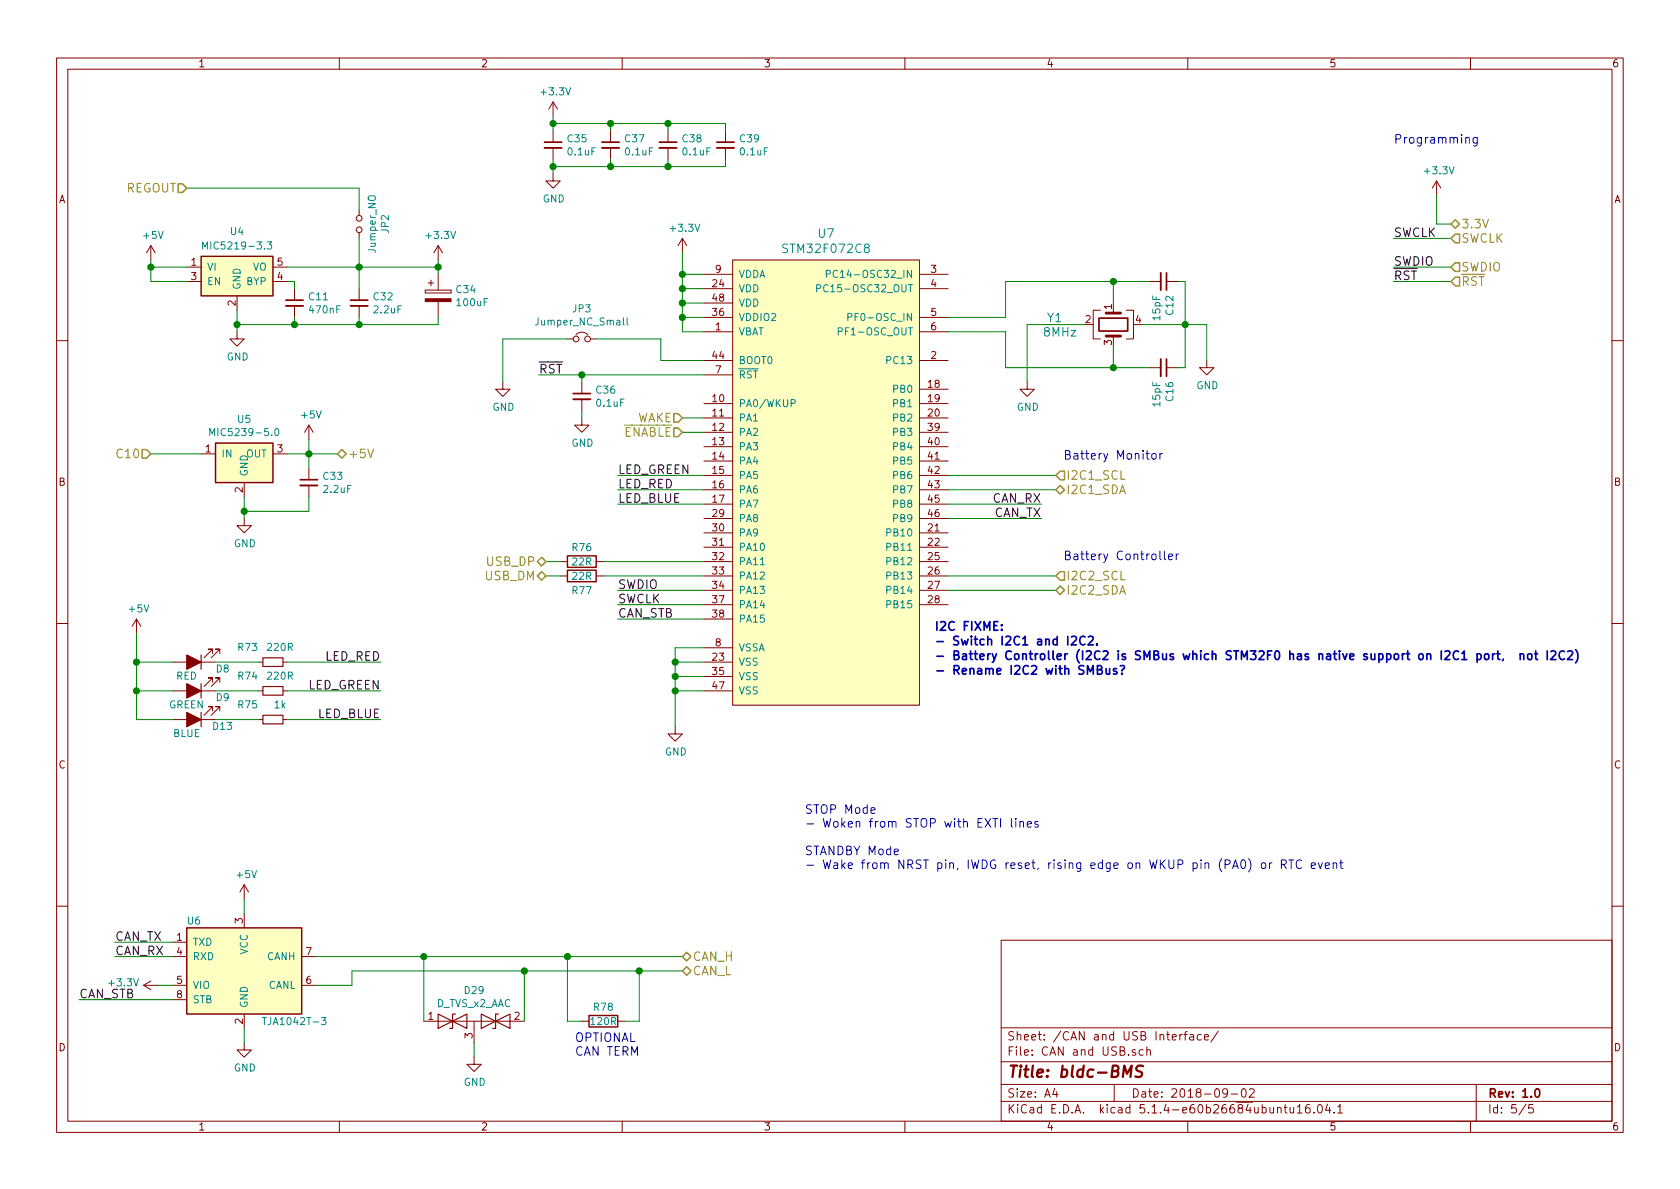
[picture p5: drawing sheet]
EESchema Schematic File Version 4
LIBS:bldc-BMS-cache
EELAYER 30 0
EELAYER END
$Descr A4 11693 8268
encoding utf-8
Sheet 5 5
Title "bldc-BMS"
Date "2018-09-02"
Rev "1.0"
Comp ""
Comment1 ""
Comment2 ""
Comment3 ""
Comment4 ""
$EndDescr
$Comp
L bldc-BMS:STM32F072C8 U7
U 1 1
P 5750 3100
F 0 "U7" H 5750 4587 60  0000 C CNN
F 1 "STM32F072C8" H 5750 4481 60  0000 C CNN
F 2 "Package_QFP:LQFP-48_7x7mm_P0.5mm" H 5750 3100 60  0001 C CNN
F 3 "" H 5750 3100 60  0001 C CNN
F 4 "IC MCU 32BIT 64KB FLASH 48LQFP" H 0   0   50  0001 C CNN "Description"
F 5 "497-17359-1-ND" H 0   0   50  0001 C CNN "Digikey PN"
	1    5750 3100
	1    0    0    -1  
$EndComp
$Comp
L power:+3.3V #PWR0131
U 1 1
P 4750 1750
F 0 "#PWR0131" H 4750 1600 50  0001 C CNN
F 1 "+3.3V" H 4765 1923 50  0000 C CNN
F 2 "" H 4750 1750 50  0001 C CNN
F 3 "" H 4750 1750 50  0001 C CNN
	1    4750 1750
	1    0    0    -1  
$EndComp
$Comp
L bldc-BMS-rescue:GND #PWR0132
U 1 1
P 4700 5050
F 0 "#PWR0132" H 4700 4800 50  0001 C CNN
F 1 "GND" H 4705 4877 50  0000 C CNN
F 2 "" H 4700 5050 50  0001 C CNN
F 3 "" H 4700 5050 50  0001 C CNN
	1    4700 5050
	1    0    0    -1  
$EndComp
Wire Wire Line
	4900 4500 4700 4500
Wire Wire Line
	4700 4500 4700 4600
Wire Wire Line
	4900 4800 4700 4800
Connection ~ 4700 4800
Wire Wire Line
	4700 4800 4700 5050
Wire Wire Line
	4900 4700 4700 4700
Connection ~ 4700 4700
Wire Wire Line
	4700 4700 4700 4800
Wire Wire Line
	4900 4600 4700 4600
Connection ~ 4700 4600
Wire Wire Line
	4700 4600 4700 4700
Wire Wire Line
	7000 1950 7000 2200
Wire Wire Line
	7000 2200 6600 2200
Wire Wire Line
	7750 2550 7000 2550
Wire Wire Line
	7000 2550 7000 2300
Wire Wire Line
	7000 2300 6600 2300
$Comp
L bldc-BMS-rescue:GND #PWR0133
U 1 1
P 8400 2500
F 0 "#PWR0133" H 8400 2250 50  0001 C CNN
F 1 "GND" H 8405 2327 50  0000 C CNN
F 2 "" H 8400 2500 50  0001 C CNN
F 3 "" H 8400 2500 50  0001 C CNN
	1    8400 2500
	1    0    0    -1  
$EndComp
Wire Wire Line
	4900 1900 4750 1900
Wire Wire Line
	4750 1900 4750 1750
Wire Wire Line
	4900 2000 4750 2000
Wire Wire Line
	4750 2000 4750 1900
Connection ~ 4750 1900
Wire Wire Line
	4900 2100 4750 2100
Wire Wire Line
	4750 2100 4750 2000
Connection ~ 4750 2000
Wire Wire Line
	4900 2200 4750 2200
Wire Wire Line
	4750 2200 4750 2100
Connection ~ 4750 2100
Wire Wire Line
	4900 2300 4750 2300
Wire Wire Line
	4750 2300 4750 2200
Connection ~ 4750 2200
$Comp
L Interface_CAN_LIN:TJA1042T-3 U6
U 1 1
P 1700 6750
F 0 "U6" H 1350 7100 50  0000 C CNN
F 1 "TJA1042T-3" H 2050 6400 50  0000 C CNN
F 2 "Package_SO:SOIC-8_3.9x4.9mm_P1.27mm" H 1700 6250 50  0001 C CIN
F 3 "http://www.nxp.com/documents/data_sheet/TJA1042.pdf" H 1700 6750 50  0001 C CNN
F 4 "IC CAN TRANSEIVER HS 8SOIC" H 0   0   50  0001 C CNN "Description"
F 5 "568-8678-1-ND" H 0   0   50  0001 C CNN "Digikey PN"
	1    1700 6750
	1    0    0    -1  
$EndComp
Wire Wire Line
	6600 3500 7250 3500
Wire Wire Line
	6600 3600 7250 3600
Wire Wire Line
	1200 6550 800  6550
Wire Wire Line
	1200 6650 800  6650
Text Label 7250 3500 2    60   ~ 0
CAN_RX
Text Label 7250 3600 2    60   ~ 0
CAN_TX
Text Label 800  6550 0    60   ~ 0
CAN_TX
Text Label 800  6650 0    60   ~ 0
CAN_RX
$Comp
L bldc-BMS-rescue:GND #PWR0135
U 1 1
P 1700 7250
F 0 "#PWR0135" H 1700 7000 50  0001 C CNN
F 1 "GND" H 1705 7077 50  0000 C CNN
F 2 "" H 1700 7250 50  0001 C CNN
F 3 "" H 1700 7250 50  0001 C CNN
	1    1700 7250
	1    0    0    -1  
$EndComp
Wire Wire Line
	1700 7250 1700 7150
Wire Wire Line
	1700 6250 1700 6350
$Comp
L power:+3.3V #PWR0136
U 1 1
P 3850 800
F 0 "#PWR0136" H 3850 650 50  0001 C CNN
F 1 "+3.3V" H 3865 973 50  0000 C CNN
F 2 "" H 3850 800 50  0001 C CNN
F 3 "" H 3850 800 50  0001 C CNN
	1    3850 800 
	1    0    0    -1  
$EndComp
$Comp
L bldc-BMS-rescue:GND #PWR0137
U 1 1
P 3850 1200
F 0 "#PWR0137" H 3850 950 50  0001 C CNN
F 1 "GND" H 3855 1027 50  0000 C CNN
F 2 "" H 3850 1200 50  0001 C CNN
F 3 "" H 3850 1200 50  0001 C CNN
	1    3850 1200
	1    0    0    -1  
$EndComp
Wire Wire Line
	4750 6650 3950 6650
Wire Wire Line
	2200 6850 2450 6850
Wire Wire Line
	2450 6850 2450 6750
$Comp
L Device:R R78
U 1 1
P 4200 7100
F 0 "R78" V 4100 7100 50  0000 C CNN
F 1 "120R" V 4200 7100 50  0000 C CNN
F 2 "Resistor_SMD:R_0603_1608Metric" V 4130 7100 50  0001 C CNN
F 3 "~" H 4200 7100 50  0001 C CNN
	1    4200 7100
	0    1    1    0   
$EndComp
Wire Wire Line
	4050 7100 3950 7100
Wire Wire Line
	3950 7100 3950 6650
Connection ~ 3950 6650
Wire Wire Line
	3950 6650 2950 6650
Wire Wire Line
	4350 7100 4450 7100
Wire Wire Line
	2450 6750 3650 6750
Wire Wire Line
	3850 900  3850 850 
Wire Wire Line
	3850 1100 3850 1150
$Comp
L Device:C_Small C38
U 1 1
P 4650 1000
F 0 "C38" H 4742 1046 50  0000 L CNN
F 1 "0.1uF" H 4742 955 50  0000 L CNN
F 2 "Capacitor_SMD:C_0603_1608Metric" H 4650 1000 50  0001 C CNN
F 3 "~" H 4650 1000 50  0001 C CNN
F 4 "CAP CER 0.1UF 25V X7R 0603" H 4650 1000 50  0001 C CNN "Description"
F 5 "311-1341-1-ND" H 4650 1000 50  0001 C CNN "Digikey PN"
	1    4650 1000
	1    0    0    -1  
$EndComp
$Comp
L Device:C_Small C39
U 1 1
P 5050 1000
F 0 "C39" H 5142 1046 50  0000 L CNN
F 1 "0.1uF" H 5142 955 50  0000 L CNN
F 2 "Capacitor_SMD:C_0603_1608Metric" H 5050 1000 50  0001 C CNN
F 3 "~" H 5050 1000 50  0001 C CNN
F 4 "CAP CER 0.1UF 25V X7R 0603" H 5050 1000 50  0001 C CNN "Description"
F 5 "311-1341-1-ND" H 5050 1000 50  0001 C CNN "Digikey PN"
	1    5050 1000
	1    0    0    -1  
$EndComp
Wire Wire Line
	3850 850  4250 850 
Wire Wire Line
	4250 850  4250 900 
Connection ~ 3850 850 
Wire Wire Line
	3850 850  3850 800 
Wire Wire Line
	4250 850  4650 850 
Wire Wire Line
	4650 850  4650 900 
Connection ~ 4250 850 
Wire Wire Line
	4650 850  5050 850 
Wire Wire Line
	5050 850  5050 900 
Connection ~ 4650 850 
Wire Wire Line
	3850 1150 4250 1150
Wire Wire Line
	4250 1150 4250 1100
Connection ~ 3850 1150
Wire Wire Line
	3850 1150 3850 1200
Wire Wire Line
	4250 1150 4650 1150
Wire Wire Line
	4650 1150 4650 1100
Connection ~ 4250 1150
Wire Wire Line
	4650 1150 5050 1150
Wire Wire Line
	5050 1150 5050 1100
Connection ~ 4650 1150
$Comp
L power:+3.3V #PWR0138
U 1 1
P 1100 6850
F 0 "#PWR0138" H 1100 6700 50  0001 C CNN
F 1 "+3.3V" V 1115 6978 50  0000 L CNN
F 2 "" H 1100 6850 50  0001 C CNN
F 3 "" H 1100 6850 50  0001 C CNN
	1    1100 6850
	0    -1   -1   0   
$EndComp
Wire Wire Line
	1100 6850 1200 6850
Wire Wire Line
	1200 6950 550  6950
Text Label 550  6950 0    60   ~ 0
CAN_STB
$Comp
L Device:D_TVS_x2_AAC D29
U 1 1
P 3300 7100
F 0 "D29" H 3300 7316 50  0000 C CNN
F 1 "D_TVS_x2_AAC" H 3300 7225 50  0000 C CNN
F 2 "bldc-BMS:D_SOT-23_TVS" H 3150 7100 50  0001 C CNN
F 3 "~" H 3150 7100 50  0001 C CNN
F 4 "TRANSIENT VOLTAGE SUPPRESSOR DIO" H 0   0   50  0001 C CNN "Description"
F 5 "RESD1CANFHT116CT-ND" H 0   0   50  0001 C CNN "Digikey PN"
	1    3300 7100
	1    0    0    -1  
$EndComp
$Comp
L bldc-BMS-rescue:GND #PWR0139
U 1 1
P 3300 7350
F 0 "#PWR0139" H 3300 7100 50  0001 C CNN
F 1 "GND" H 3305 7177 50  0000 C CNN
F 2 "" H 3300 7350 50  0001 C CNN
F 3 "" H 3300 7350 50  0001 C CNN
	1    3300 7350
	1    0    0    -1  
$EndComp
Wire Wire Line
	3300 7250 3300 7350
Wire Wire Line
	2950 7100 2950 6650
Connection ~ 2950 6650
Wire Wire Line
	2950 6650 2200 6650
Wire Wire Line
	3650 7100 3650 6750
Connection ~ 3650 6750
Wire Wire Line
	3650 6750 4450 6750
Wire Wire Line
	4900 2600 4050 2600
Text Label 3750 2600 0    60   ~ 0
~RST
Wire Wire Line
	10100 1550 10000 1550
Wire Wire Line
	10000 1550 10000 1350
$Comp
L power:+3.3V #PWR0140
U 1 1
P 10000 1350
F 0 "#PWR0140" H 10000 1200 50  0001 C CNN
F 1 "+3.3V" H 10015 1523 50  0000 C CNN
F 2 "" H 10000 1350 50  0001 C CNN
F 3 "" H 10000 1350 50  0001 C CNN
	1    10000 1350
	1    0    0    -1  
$EndComp
Wire Wire Line
	10100 1650 9700 1650
Wire Wire Line
	10100 1850 9700 1850
Wire Wire Line
	10100 1950 9700 1950
Text Label 9700 1650 0    60   ~ 0
SWCLK
Text Label 9700 1850 0    60   ~ 0
SWDIO
Text Label 9700 1950 0    60   ~ 0
~RST
Text Label 4300 4100 0    60   ~ 0
SWDIO
Wire Wire Line
	4900 4200 4300 4200
Text Label 4300 4200 0    60   ~ 0
SWCLK
Wire Wire Line
	4900 4100 4300 4100
Wire Wire Line
	4900 4300 4300 4300
Text Label 4300 4300 0    60   ~ 0
CAN_STB
Wire Wire Line
	6600 3300 7350 3300
Wire Wire Line
	6600 3400 7350 3400
$Comp
L Device:C_Small C36
U 1 1
P 4050 2750
F 0 "C36" H 4142 2796 50  0000 L CNN
F 1 "0.1uF" H 4142 2705 50  0000 L CNN
F 2 "Capacitor_SMD:C_0603_1608Metric" H 4050 2750 50  0001 C CNN
F 3 "~" H 4050 2750 50  0001 C CNN
F 4 "CAP CER 0.1UF 25V X7R 0603" H 0   0   50  0001 C CNN "Description"
F 5 "311-1341-1-ND" H 0   0   50  0001 C CNN "Digikey PN"
	1    4050 2750
	1    0    0    -1  
$EndComp
Wire Wire Line
	4050 2600 4050 2650
Connection ~ 4050 2600
Wire Wire Line
	4050 2600 3750 2600
$Comp
L bldc-BMS-rescue:GND #PWR0141
U 1 1
P 4050 2900
F 0 "#PWR0141" H 4050 2650 50  0001 C CNN
F 1 "GND" H 4055 2727 50  0000 C CNN
F 2 "" H 4050 2900 50  0001 C CNN
F 3 "" H 4050 2900 50  0001 C CNN
	1    4050 2900
	1    0    0    -1  
$EndComp
Wire Wire Line
	4050 2900 4050 2850
Wire Wire Line
	4450 6750 4450 7100
Connection ~ 4450 6750
Wire Wire Line
	4450 6750 4750 6750
$Comp
L bldc-BMS:MIC5219-3.3 U4
U 1 1
P 1650 1900
F 0 "U4" H 1650 2200 50  0000 C CNN
F 1 "MIC5219-3.3" H 1650 2100 50  0000 C CNN
F 2 "bldc-BMS:SOT-23-5" H 1650 2100 50  0001 C CNN
F 3 "http://www.advanced-monolithic.com/pdf/ds1117.pdf" H 1750 1650 50  0001 C CNN
F 4 "IC REG LINEAR 3.3V 500MA SOT23-5	" H 0   50  50  0001 C CNN "Description"
F 5 "576-1281-1-ND" H 0   50  50  0001 C CNN "Digikey PN"
	1    1650 1900
	1    0    0    -1  
$EndComp
$Comp
L Device:C_Small C32
U 1 1
P 2500 2100
F 0 "C32" H 2592 2146 50  0000 L CNN
F 1 "2.2uF" H 2592 2055 50  0000 L CNN
F 2 "Capacitor_SMD:C_0603_1608Metric" H 2500 2100 50  0001 C CNN
F 3 "~" H 2500 2100 50  0001 C CNN
F 4 "CAP CER 2.2UF 16V X5R 0603" H 2500 2100 50  0001 C CNN "Description"
F 5 "1276-1040-1-ND" H 2500 2100 50  0001 C CNN "Digikey PN"
	1    2500 2100
	1    0    0    -1  
$EndComp
Wire Wire Line
	2500 1850 2500 2000
$Comp
L Device:CP C34
U 1 1
P 3050 2050
F 0 "C34" H 3168 2096 50  0000 L CNN
F 1 "100uF" H 3168 2005 50  0000 L CNN
F 2 "Capacitor_SMD:C_1206_3216Metric" H 3088 1900 50  0001 C CNN
F 3 "~" H 3050 2050 50  0001 C CNN
F 4 "CAP TANT POLY 100UF 6.3V 1206" H 350 0   50  0001 C CNN "Description"
F 5 "478-9563-1-ND" H 350 0   50  0001 C CNN "Digikey PN"
	1    3050 2050
	1    0    0    -1  
$EndComp
Wire Wire Line
	3050 1900 3050 1850
Wire Wire Line
	3050 1850 2500 1850
Connection ~ 2500 1850
$Comp
L bldc-BMS-rescue:GND #PWR0142
U 1 1
P 1650 2300
F 0 "#PWR0142" H 1650 2050 50  0001 C CNN
F 1 "GND" H 1655 2127 50  0000 C CNN
F 2 "" H 1650 2300 50  0001 C CNN
F 3 "" H 1650 2300 50  0001 C CNN
	1    1650 2300
	1    0    0    -1  
$EndComp
Wire Wire Line
	2500 2200 2500 2250
Wire Wire Line
	3050 2200 3050 2250
Wire Wire Line
	3050 2250 2500 2250
Connection ~ 2500 2250
$Comp
L power:+3.3V #PWR0143
U 1 1
P 3050 1800
F 0 "#PWR0143" H 3050 1650 50  0001 C CNN
F 1 "+3.3V" H 3065 1973 50  0000 C CNN
F 2 "" H 3050 1800 50  0001 C CNN
F 3 "" H 3050 1800 50  0001 C CNN
	1    3050 1800
	1    0    0    -1  
$EndComp
Wire Wire Line
	3050 1800 3050 1850
Connection ~ 3050 1850
$Comp
L Device:R R76
U 1 1
P 4050 3900
F 0 "R76" V 3950 3900 50  0000 C CNN
F 1 "22R" V 4050 3900 50  0000 C CNN
F 2 "Resistor_SMD:R_0603_1608Metric" V 3980 3900 50  0001 C CNN
F 3 "~" H 4050 3900 50  0001 C CNN
	1    4050 3900
	0    1    1    0   
$EndComp
$Comp
L Device:R R77
U 1 1
P 4050 4000
F 0 "R77" V 4150 4000 50  0000 C CNN
F 1 "22R" V 4050 4000 50  0000 C CNN
F 2 "Resistor_SMD:R_0603_1608Metric" V 3980 4000 50  0001 C CNN
F 3 "~" H 4050 4000 50  0001 C CNN
	1    4050 4000
	0    1    1    0   
$EndComp
Text Notes 4000 7350 0    60   ~ 0
OPTIONAL\nCAN TERM
$Comp
L bldc-BMS-rescue:R_Small R?
U 1 1
P 1900 4600
AR Path="/5B1DA841/5C424F7C" Ref="R?"  Part="1" 
AR Path="/5B9C25BE/5C424F7C" Ref="R?"  Part="1" 
AR Path="/5BBB40AF/5C424F7C" Ref="R73"  Part="1" 
F 0 "R73" V 2000 4700 50  0000 L CNN
F 1 "220R" V 2000 4550 50  0000 C CNN
F 2 "Resistor_SMD:R_0603_1608Metric" H 1900 4600 50  0001 C CNN
F 3 "" H 1900 4600 50  0001 C CNN
	1    1900 4600
	0    -1   -1   0   
$EndComp
Wire Wire Line
	4900 3300 4300 3300
Wire Wire Line
	4900 3400 4300 3400
Text Label 4300 3300 0    60   ~ 0
LED_GREEN
Text Label 4300 3400 0    60   ~ 0
LED_RED
Text Label 2650 4800 2    60   ~ 0
LED_GREEN
Text Label 2650 4600 2    60   ~ 0
LED_RED
Text HLabel 7350 4000 2    60   Input ~ 0
I2C2_SCL
Text HLabel 7350 4100 2    60   BiDi ~ 0
I2C2_SDA
Text HLabel 7350 3300 2    60   Input ~ 0
I2C1_SCL
Text HLabel 7350 3400 2    60   BiDi ~ 0
I2C1_SDA
Wire Wire Line
	6600 4000 7350 4000
Wire Wire Line
	6600 4100 7350 4100
Text Notes 7400 3200 0    60   ~ 0
Battery Monitor
Text Notes 7400 3900 0    60   ~ 0
Battery Controller
Wire Wire Line
	4900 3500 4300 3500
Text Label 4300 3500 0    60   ~ 0
LED_BLUE
Wire Wire Line
	2650 4800 2000 4800
Wire Wire Line
	2000 5000 2650 5000
Wire Wire Line
	2000 4600 2650 4600
Text Label 2650 5000 2    60   ~ 0
LED_BLUE
$Comp
L bldc-BMS-rescue:R_Small R?
U 1 1
P 1900 4800
AR Path="/5B1DA841/5C4EEC83" Ref="R?"  Part="1" 
AR Path="/5B9C25BE/5C4EEC83" Ref="R?"  Part="1" 
AR Path="/5BBB40AF/5C4EEC83" Ref="R74"  Part="1" 
F 0 "R74" V 2000 4900 50  0000 L CNN
F 1 "220R" V 2000 4750 50  0000 C CNN
F 2 "Resistor_SMD:R_0603_1608Metric" H 1900 4800 50  0001 C CNN
F 3 "" H 1900 4800 50  0001 C CNN
	1    1900 4800
	0    -1   -1   0   
$EndComp
$Comp
L bldc-BMS-rescue:R_Small R?
U 1 1
P 1900 5000
AR Path="/5B1DA841/5C4EECCD" Ref="R?"  Part="1" 
AR Path="/5B9C25BE/5C4EECCD" Ref="R?"  Part="1" 
AR Path="/5BBB40AF/5C4EECCD" Ref="R75"  Part="1" 
F 0 "R75" V 2000 5100 50  0000 L CNN
F 1 "1k" V 2000 4950 50  0000 C CNN
F 2 "Resistor_SMD:R_0603_1608Metric" H 1900 5000 50  0001 C CNN
F 3 "" H 1900 5000 50  0001 C CNN
	1    1900 5000
	0    -1   -1   0   
$EndComp
Wire Wire Line
	1800 5000 1500 5000
Wire Wire Line
	1800 4800 1500 4800
Wire Wire Line
	1800 4600 1500 4600
Wire Wire Line
	950  4800 950  5000
Wire Wire Line
	950  4600 950  4800
Connection ~ 950  4800
Text HLabel 4750 6650 2    60   BiDi ~ 0
CAN_H
Text HLabel 4750 6750 2    60   BiDi ~ 0
CAN_L
Text HLabel 10100 1650 2    60   Input ~ 0
SWCLK
Text HLabel 10100 1850 2    60   Input ~ 0
SWDIO
Text HLabel 10100 1950 2    60   Input ~ 0
~RST
Text HLabel 3800 3900 0    60   BiDi ~ 0
USB_DP
Text HLabel 3800 4000 0    60   BiDi ~ 0
USB_DM
Text HLabel 10100 1550 2    60   BiDi ~ 0
3.3V
Wire Wire Line
	3800 3900 3900 3900
Wire Wire Line
	3800 4000 3900 4000
Wire Wire Line
	4200 3900 4900 3900
Wire Wire Line
	4200 4000 4900 4000
Text Notes 5600 6050 0    60   ~ 0
STOP Mode\n- Woken from STOP with EXTI lines\n\nSTANDBY Mode\n- Wake from NRST pin, IWDG reset, rising edge on WKUP pin (PA0) or RTC event
$Comp
L power:+5V #PWR0145
U 1 1
P 1700 6250
F 0 "#PWR0145" H 1700 6100 50  0001 C CNN
F 1 "+5V" H 1715 6423 50  0000 C CNN
F 2 "" H 1700 6250 50  0001 C CNN
F 3 "" H 1700 6250 50  0001 C CNN
	1    1700 6250
	1    0    0    -1  
$EndComp
$Comp
L power:+5V #PWR0146
U 1 1
P 2150 3050
F 0 "#PWR0146" H 2150 2900 50  0001 C CNN
F 1 "+5V" H 2165 3223 50  0000 C CNN
F 2 "" H 2150 3050 50  0001 C CNN
F 3 "" H 2150 3050 50  0001 C CNN
	1    2150 3050
	1    0    0    -1  
$EndComp
$Comp
L bldc-BMS:MIC5239-5.0 U5
U 1 1
P 1700 3150
F 0 "U5" H 1700 3392 50  0000 C CNN
F 1 "MIC5239-5.0" H 1700 3301 50  0000 C CNN
F 2 "Package_TO_SOT_SMD:SOT-223" H 1700 3350 50  0001 C CIN
F 3 "http://www.st.com/content/ccc/resource/technical/document/datasheet/15/55/e5/aa/23/5b/43/fd/CD00000446.pdf/files/CD00000446.pdf/jcr:content/translations/en.CD00000446.pdf" H 1700 3100 50  0001 C CNN
F 4 "IC REG LINEAR 5V 500MA SOT223" H 0   0   50  0001 C CNN "Description"
F 5 "576-2397-1-ND" H 0   0   50  0001 C CNN "Digikey PN"
	1    1700 3150
	1    0    0    -1  
$EndComp
Text HLabel 1050 3150 0    60   Input ~ 0
C10
Wire Wire Line
	1050 3150 1400 3150
$Comp
L bldc-BMS-rescue:GND #PWR0147
U 1 1
P 1700 3600
F 0 "#PWR0147" H 1700 3350 50  0001 C CNN
F 1 "GND" H 1705 3427 50  0000 C CNN
F 2 "" H 1700 3600 50  0001 C CNN
F 3 "" H 1700 3600 50  0001 C CNN
	1    1700 3600
	1    0    0    -1  
$EndComp
Wire Wire Line
	1700 3600 1700 3550
$Comp
L Device:C_Small C33
U 1 1
P 2150 3350
F 0 "C33" H 2242 3396 50  0000 L CNN
F 1 "2.2uF" H 2242 3305 50  0000 L CNN
F 2 "Capacitor_SMD:C_0603_1608Metric" H 2150 3350 50  0001 C CNN
F 3 "~" H 2150 3350 50  0001 C CNN
F 4 "CAP CER 2.2UF 16V X5R 0603" H 2150 3350 50  0001 C CNN "Description"
F 5 "1276-1040-1-ND" H 2150 3350 50  0001 C CNN "Digikey PN"
	1    2150 3350
	1    0    0    -1  
$EndComp
Wire Wire Line
	2150 3250 2150 3150
Wire Wire Line
	2150 3150 2000 3150
Wire Wire Line
	1700 3550 2150 3550
Wire Wire Line
	2150 3550 2150 3450
Connection ~ 1700 3550
Wire Wire Line
	1700 3550 1700 3450
Wire Wire Line
	2150 3150 2150 3050
Connection ~ 2150 3150
Text HLabel 4750 2900 0    60   Input ~ 0
WAKE
Wire Wire Line
	4900 2900 4750 2900
Text Notes 9700 1000 0    60   ~ 0
Programming
$Comp
L Device:LED_ALT D?
U 1 1
P 1350 4600
AR Path="/5B9C25BE/5BDCA459" Ref="D?"  Part="1" 
AR Path="/5B1D586D/5BDCA459" Ref="D?"  Part="1" 
AR Path="/5BBB40AF/5BDCA459" Ref="D8"  Part="1" 
F 0 "D8" H 1150 4650 50  0000 C CNN
F 1 "RED" H 1400 4700 50  0000 C CNN
F 2 "LED_SMD:LED_0603_1608Metric_Pad1.05x0.95mm_HandSolder" H 1350 4600 50  0001 C CNN
F 3 "~" H 1350 4600 50  0001 C CNN
F 4 "LED RED CLEAR 0603 SMD	" H -6550 -1150 50  0001 C CNN "Description"
F 5 "732-4978-1-ND" H -6550 -1150 50  0001 C CNN "Digikey PN"
	1    1350 4600
	-1   0    0    1   
$EndComp
$Comp
L Device:LED_ALT D?
U 1 1
P 1350 4800
AR Path="/5B9C25BE/5BDEC057" Ref="D?"  Part="1" 
AR Path="/5B1D586D/5BDEC057" Ref="D?"  Part="1" 
AR Path="/5BBB40AF/5BDEC057" Ref="D9"  Part="1" 
F 0 "D9" H 1150 4850 50  0000 C CNN
F 1 "GREEN" H 1400 4900 50  0000 C CNN
F 2 "LED_SMD:LED_0603_1608Metric_Pad1.05x0.95mm_HandSolder" H 1350 4800 50  0001 C CNN
F 3 "~" H 1350 4800 50  0001 C CNN
F 4 "LED GREEN CLEAR 0603 SMD	" H -6550 -950 50  0001 C CNN "Description"
F 5 "732-4971-1-ND" H -6550 -950 50  0001 C CNN "Digikey PN"
	1    1350 4800
	-1   0    0    1   
$EndComp
$Comp
L Device:LED_ALT D?
U 1 1
P 1350 5000
AR Path="/5B9C25BE/5BDEC0A7" Ref="D?"  Part="1" 
AR Path="/5B1D586D/5BDEC0A7" Ref="D?"  Part="1" 
AR Path="/5BBB40AF/5BDEC0A7" Ref="D13"  Part="1" 
F 0 "D13" H 1150 5050 50  0000 C CNN
F 1 "BLUE" H 1400 5100 50  0000 C CNN
F 2 "LED_SMD:LED_0603_1608Metric_Pad1.05x0.95mm_HandSolder" H 1350 5000 50  0001 C CNN
F 3 "~" H 1350 5000 50  0001 C CNN
F 4 "LED BLUE CLEAR 0603 SMD	" H -6550 -750 50  0001 C CNN "Description"
F 5 "732-4966-1-ND" H -6550 -750 50  0001 C CNN "Digikey PN"
	1    1350 5000
	-1   0    0    1   
$EndComp
Wire Wire Line
	950  5000 1200 5000
Wire Wire Line
	950  4800 1200 4800
Wire Wire Line
	950  4600 1200 4600
$Comp
L power:+5V #PWR0102
U 1 1
P 1050 1800
F 0 "#PWR0102" H 1050 1650 50  0001 C CNN
F 1 "+5V" H 1065 1973 50  0000 C CNN
F 2 "" H 1050 1800 50  0001 C CNN
F 3 "" H 1050 1800 50  0001 C CNN
	1    1050 1800
	1    0    0    -1  
$EndComp
Text HLabel 2350 3150 2    60   BiDi ~ 0
+5V
Wire Wire Line
	2150 3150 2350 3150
Wire Wire Line
	8400 2250 8400 2500
$Comp
L Device:Crystal_GND24 Y1
U 1 1
P 7750 2250
F 0 "Y1" V 7700 2600 60  0000 L CNN
F 1 "8MHz" V 7800 2500 60  0000 L CNN
F 2 "Crystal:Crystal_SMD_5032-4Pin_5.0x3.2mm" H 7750 2250 60  0001 C CNN
F 3 "" H 7750 2250 60  0001 C CNN
F 4 "CRYSTAL 8.0000MHZ 10PF SMD" V 7750 2250 50  0001 C CNN "Description"
F 5 "535-9721-1-ND" V 7750 2250 50  0001 C CNN "Digikey PN"
	1    7750 2250
	0    -1   1    0   
$EndComp
Text HLabel 1300 1300 0    60   Input ~ 0
REGOUT
$Comp
L Device:C_Small C37
U 1 1
P 4250 1000
F 0 "C37" H 4342 1046 50  0000 L CNN
F 1 "0.1uF" H 4342 955 50  0000 L CNN
F 2 "Capacitor_SMD:C_0603_1608Metric" H 4250 1000 50  0001 C CNN
F 3 "~" H 4250 1000 50  0001 C CNN
F 4 "CAP CER 0.1UF 25V X7R 0603" H 4250 1000 50  0001 C CNN "Description"
F 5 "311-1341-1-ND" H 4250 1000 50  0001 C CNN "Digikey PN"
	1    4250 1000
	1    0    0    -1  
$EndComp
$Comp
L Device:C_Small C35
U 1 1
P 3850 1000
F 0 "C35" H 3942 1046 50  0000 L CNN
F 1 "0.1uF" H 3942 955 50  0000 L CNN
F 2 "Capacitor_SMD:C_0603_1608Metric" H 3850 1000 50  0001 C CNN
F 3 "~" H 3850 1000 50  0001 C CNN
F 4 "CAP CER 0.1UF 25V X7R 0603" H 3850 1000 50  0001 C CNN "Description"
F 5 "311-1341-1-ND" H 3850 1000 50  0001 C CNN "Digikey PN"
	1    3850 1000
	1    0    0    -1  
$EndComp
$Comp
L power:+5V #PWR0144
U 1 1
P 950 4400
F 0 "#PWR0144" H 950 4250 50  0001 C CNN
F 1 "+5V" H 965 4573 50  0000 C CNN
F 2 "" H 950 4400 50  0001 C CNN
F 3 "" H 950 4400 50  0001 C CNN
	1    950  4400
	1    0    0    -1  
$EndComp
Wire Wire Line
	950  4600 950  4400
Connection ~ 950  4600
$Comp
L Device:Jumper_NO_Small JP?
U 1 1
P 2500 1550
AR Path="/5CF332FB" Ref="JP?"  Part="1" 
AR Path="/5BBB40AF/5CF332FB" Ref="JP2"  Part="1" 
F 0 "JP2" H 2500 1735 50  0000 C CNN
F 1 "Jumper_NO" H 2500 1644 50  0000 C CNN
F 2 "Jumper:SolderJumper-2_P1.3mm_Open_TrianglePad1.0x1.5mm" H 2500 1550 50  0001 C CNN
F 3 "~" H 2500 1550 50  0001 C CNN
	1    2500 1550
	0    1    1    0   
$EndComp
Wire Wire Line
	2500 1300 2500 1450
Wire Wire Line
	2500 1650 2500 1850
$Comp
L bldc-BMS-rescue:GND #PWR0134
U 1 1
P 3500 2650
F 0 "#PWR0134" H 3500 2400 50  0001 C CNN
F 1 "GND" H 3505 2477 50  0000 C CNN
F 2 "" H 3500 2650 50  0001 C CNN
F 3 "" H 3500 2650 50  0001 C CNN
	1    3500 2650
	1    0    0    -1  
$EndComp
Wire Wire Line
	4900 2500 4600 2500
Wire Wire Line
	4600 2500 4600 2350
Wire Wire Line
	4600 2350 4150 2350
Wire Wire Line
	3500 2350 3500 2650
Text HLabel 4750 3000 0    60   Input ~ 0
~ENABLE
Wire Wire Line
	4750 3000 4900 3000
Wire Wire Line
	3950 2350 3500 2350
$Comp
L Device:Jumper_NC_Small JP3
U 1 1
P 4050 2350
F 0 "JP3" H 4050 2562 50  0000 C CNN
F 1 "Jumper_NC_Small" H 4050 2471 50  0000 C CNN
F 2 "Jumper:SolderJumper-2_P1.3mm_Bridged_RoundedPad1.0x1.5mm" H 4050 2350 50  0001 C CNN
F 3 "~" H 4050 2350 50  0001 C CNN
	1    4050 2350
	1    0    0    -1  
$EndComp
Wire Wire Line
	1050 1800 1050 1850
Wire Wire Line
	1050 1850 1300 1850
Wire Wire Line
	1300 1950 1050 1950
Wire Wire Line
	1050 1950 1050 1850
Connection ~ 1050 1850
Wire Wire Line
	1650 2150 1650 2250
Wire Wire Line
	2000 1850 2500 1850
Connection ~ 1650 2250
Wire Wire Line
	1650 2250 1650 2300
Wire Wire Line
	1300 1300 2500 1300
Wire Wire Line
	1650 2250 2050 2250
Wire Wire Line
	2500 2250 2050 2250
Wire Wire Line
	2000 1950 2050 1950
Wire Wire Line
	2050 2200 2050 2250
Wire Wire Line
	2050 1950 2050 2000
$Comp
L Device:C_Small C11
U 1 1
P 2050 2100
F 0 "C11" H 2142 2146 50  0000 L CNN
F 1 "470nF" H 2142 2055 50  0000 L CNN
F 2 "Capacitor_SMD:C_0603_1608Metric" H 2050 2100 50  0001 C CNN
F 3 "~" H 2050 2100 50  0001 C CNN
F 4 "CAP CER 0.47UF 25V X7R 0603" H 2050 2100 50  0001 C CNN "Description"
F 5 "1276-2082-1-ND" H 2050 2100 50  0001 C CNN "Digikey PN"
	1    2050 2100
	1    0    0    -1  
$EndComp
Connection ~ 2050 2250
$Comp
L Device:C_Small C12
U 1 1
P 8100 1950
F 0 "C12" H 8192 1996 50  0000 L CNN
F 1 "15pF" H 8192 1905 50  0000 L CNN
F 2 "Capacitor_SMD:C_0603_1608Metric" H 8100 1950 50  0001 C CNN
F 3 "~" H 8100 1950 50  0001 C CNN
F 4 "CAP CER 15PF 50V C0G/NP0 0603	" H 8100 1950 50  0001 C CNN "Description"
F 5 "1292-1487-1-ND" H 8100 1950 50  0001 C CNN "Digikey PN"
	1    8100 1950
	0    1    1    0   
$EndComp
$Comp
L Device:C_Small C16
U 1 1
P 8100 2550
F 0 "C16" H 8192 2596 50  0000 L CNN
F 1 "15pF" H 8192 2505 50  0000 L CNN
F 2 "Capacitor_SMD:C_0603_1608Metric" H 8100 2550 50  0001 C CNN
F 3 "~" H 8100 2550 50  0001 C CNN
F 4 "CAP CER 15PF 50V C0G/NP0 0603	" H 8100 2550 50  0001 C CNN "Description"
F 5 "1292-1487-1-ND" H 8100 2550 50  0001 C CNN "Digikey PN"
	1    8100 2550
	0    1    1    0   
$EndComp
Wire Wire Line
	7000 1950 7750 1950
Wire Wire Line
	7750 1950 7750 2100
Connection ~ 7750 1950
Wire Wire Line
	7750 1950 8000 1950
Wire Wire Line
	8000 2550 7750 2550
Connection ~ 7750 2550
Wire Wire Line
	8200 2550 8250 2550
Wire Wire Line
	8250 2550 8250 2250
Wire Wire Line
	8250 1950 8200 1950
Wire Wire Line
	8250 2250 8400 2250
Wire Wire Line
	8250 2250 8250 1950
Wire Wire Line
	7750 2400 7750 2550
Wire Wire Line
	7950 2250 8250 2250
Wire Wire Line
	7550 2250 7150 2250
Wire Wire Line
	7150 2250 7150 2650
$Comp
L bldc-BMS-rescue:GND #PWR0148
U 1 1
P 7150 2650
F 0 "#PWR0148" H 7150 2400 50  0001 C CNN
F 1 "GND" H 7155 2477 50  0000 C CNN
F 2 "" H 7150 2650 50  0001 C CNN
F 3 "" H 7150 2650 50  0001 C CNN
	1    7150 2650
	1    0    0    -1  
$EndComp
Connection ~ 8250 2250
Text Notes 6500 4700 0    60   ~ 12
I2C FIXME:\n- Switch I2C1 and I2C2. \n- Battery Controller (I2C2 is SMBus which STM32F0 has native support on I2C1 port,  not I2C2)\n- Rename I2C2 with SMBus?
$EndSCHEMATC
